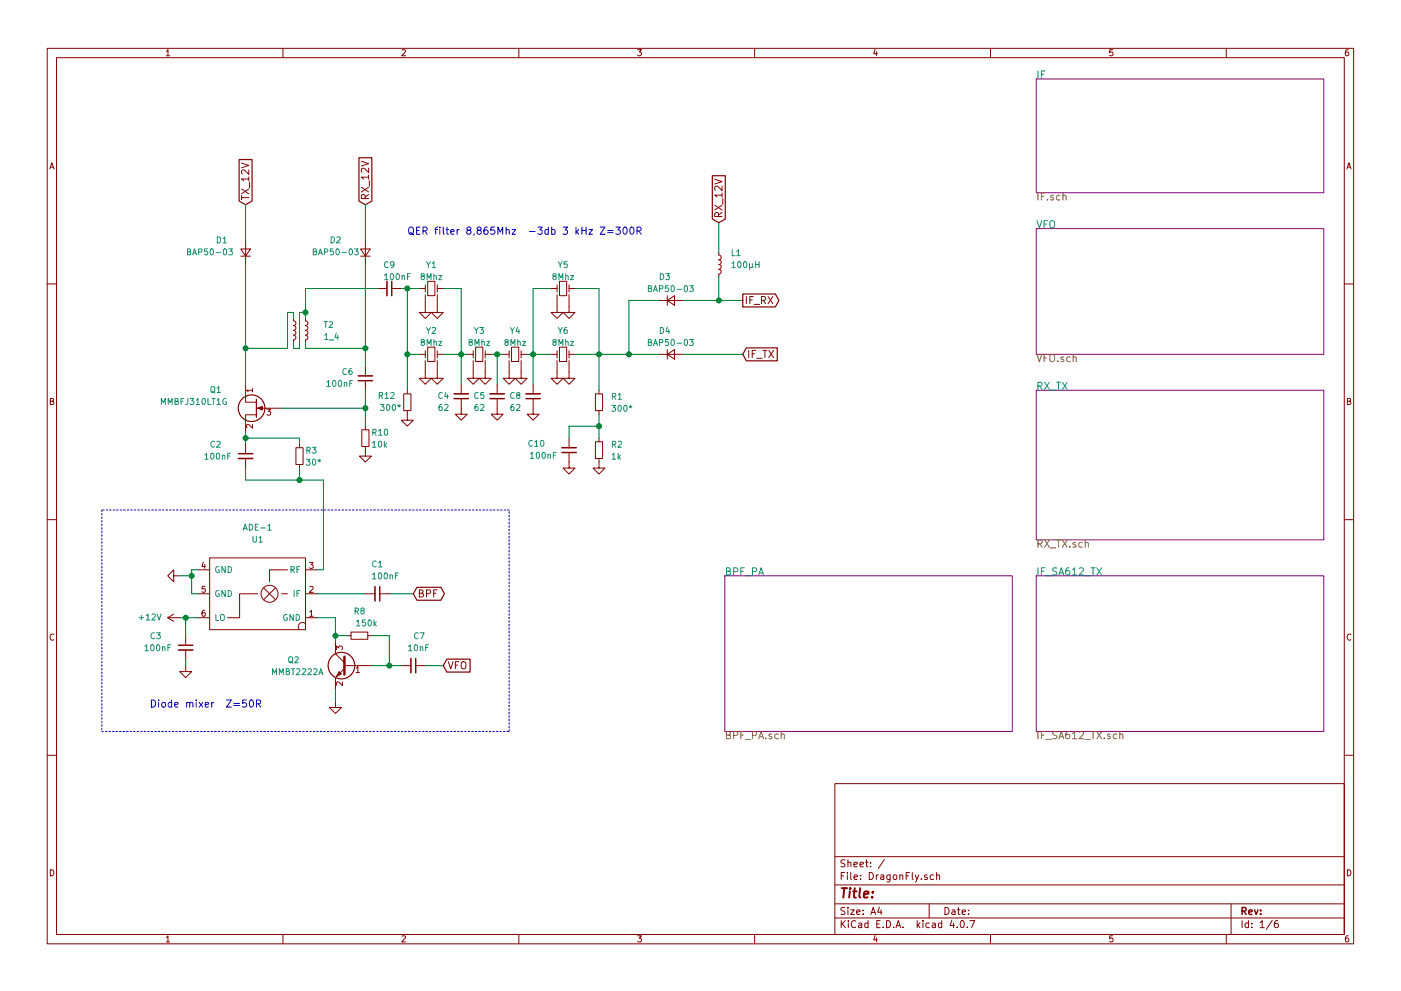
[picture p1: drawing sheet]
EESchema Schematic File Version 2
LIBS:DragonFly-rescue
LIBS:bee-rescue
LIBS:power
LIBS:device
LIBS:transistors
LIBS:conn
LIBS:linear
LIBS:regul
LIBS:74xx
LIBS:cmos4000
LIBS:adc-dac
LIBS:memory
LIBS:xilinx
LIBS:microcontrollers
LIBS:dsp
LIBS:microchip
LIBS:analog_switches
LIBS:motorola
LIBS:texas
LIBS:intel
LIBS:audio
LIBS:interface
LIBS:digital-audio
LIBS:philips
LIBS:display
LIBS:cypress
LIBS:siliconi
LIBS:opto
LIBS:atmel
LIBS:contrib
LIBS:valves
LIBS:ftdi
LIBS:DragonFly
LIBS:DragonFly-cache
EELAYER 25 0
EELAYER END
$Descr A4 11693 8268
encoding utf-8
Sheet 1 6
Title ""
Date ""
Rev ""
Comp ""
Comment1 ""
Comment2 ""
Comment3 ""
Comment4 ""
$EndDescr
$Comp
L R_Small R8
U 1 1
P 3000 5300
F 0 "R8" V 3200 5250 50  0000 L CNN
F 1 "150k" V 3100 5150 50  0000 L CNN
F 2 "DragonFly:R_1206_0603" H 3000 5300 50  0001 C CNN
F 3 "" H 3000 5300 50  0000 C CNN
	1    3000 5300
	0    -1   -1   0   
$EndComp
$Comp
L C_Small C7
U 1 1
P 3450 5550
F 0 "C7" V 3200 5550 50  0000 L CNN
F 1 "10nF" V 3300 5500 50  0000 L CNN
F 2 "Capacitors_SMD:C_0603_HandSoldering" H 3450 5550 50  0001 C CNN
F 3 "" H 3450 5550 50  0000 C CNN
	1    3450 5550
	0    1    1    0   
$EndComp
$Comp
L GND #PWR4
U 1 1
P 2800 5850
F 0 "#PWR4" H 2800 5600 50  0001 C CNN
F 1 "GND" H 2800 5700 50  0001 C CNN
F 2 "" H 2800 5850 50  0000 C CNN
F 3 "" H 2800 5850 50  0000 C CNN
	1    2800 5850
	1    0    0    -1  
$EndComp
$Comp
L C_Small C4
U 1 1
P 3850 3300
F 0 "C4" H 3950 3300 50  0000 L CNN
F 1 "62" H 3950 3400 50  0000 L CNN
F 2 "Capacitors_SMD:C_0805" H 3850 3300 50  0001 C CNN
F 3 "" H 3850 3300 50  0000 C CNN
	1    3850 3300
	-1   0    0    1   
$EndComp
$Comp
L GND #PWR11
U 1 1
P 3850 3400
F 0 "#PWR11" H 3850 3150 50  0001 C CNN
F 1 "GND" H 3850 3250 50  0001 C CNN
F 2 "" H 3850 3400 50  0000 C CNN
F 3 "" H 3850 3400 50  0000 C CNN
	1    3850 3400
	1    0    0    -1  
$EndComp
$Comp
L GND #PWR14
U 1 1
P 4150 3400
F 0 "#PWR14" H 4150 3150 50  0001 C CNN
F 1 "GND" H 4150 3250 50  0001 C CNN
F 2 "" H 4150 3400 50  0000 C CNN
F 3 "" H 4150 3400 50  0000 C CNN
	1    4150 3400
	1    0    0    -1  
$EndComp
$Comp
L GND #PWR17
U 1 1
P 4450 3400
F 0 "#PWR17" H 4450 3150 50  0001 C CNN
F 1 "GND" H 4450 3250 50  0001 C CNN
F 2 "" H 4450 3400 50  0000 C CNN
F 3 "" H 4450 3400 50  0000 C CNN
	1    4450 3400
	1    0    0    -1  
$EndComp
Text Notes 3400 1950 0    60   ~ 0
QER filter 8,865Mhz  -3db 3 kHz Z=300R\n
$Comp
L Crystal_Filter Y2
U 1 1
P 3600 2950
F 0 "Y2" H 3600 3150 50  0000 C CNN
F 1 "8Mhz" H 3600 3050 50  0000 C CNN
F 2 "DragonFly:Crystal_HC49-U_Vertical" H 3600 2950 50  0001 C CNN
F 3 "" H 3600 2950 50  0000 C CNN
	1    3600 2950
	1    0    0    -1  
$EndComp
$Comp
L GND #PWR10
U 1 1
P 3650 3100
F 0 "#PWR10" H 3650 2850 50  0001 C CNN
F 1 "GND" H 3650 2950 50  0001 C CNN
F 2 "" H 3650 3100 50  0000 C CNN
F 3 "" H 3650 3100 50  0000 C CNN
	1    3650 3100
	1    0    0    -1  
$EndComp
$Comp
L GND #PWR8
U 1 1
P 3550 3100
F 0 "#PWR8" H 3550 2850 50  0001 C CNN
F 1 "GND" H 3550 2950 50  0001 C CNN
F 2 "" H 3550 3100 50  0000 C CNN
F 3 "" H 3550 3100 50  0000 C CNN
	1    3550 3100
	1    0    0    -1  
$EndComp
$Comp
L Crystal_Filter Y1
U 1 1
P 3600 2400
F 0 "Y1" H 3600 2600 50  0000 C CNN
F 1 "8Mhz" H 3600 2500 50  0000 C CNN
F 2 "DragonFly:Crystal_HC49-U_Vertical" H 3600 2400 50  0001 C CNN
F 3 "" H 3600 2400 50  0000 C CNN
	1    3600 2400
	1    0    0    -1  
$EndComp
$Comp
L GND #PWR9
U 1 1
P 3650 2550
F 0 "#PWR9" H 3650 2300 50  0001 C CNN
F 1 "GND" H 3650 2400 50  0001 C CNN
F 2 "" H 3650 2550 50  0000 C CNN
F 3 "" H 3650 2550 50  0000 C CNN
	1    3650 2550
	1    0    0    -1  
$EndComp
$Comp
L GND #PWR7
U 1 1
P 3550 2550
F 0 "#PWR7" H 3550 2300 50  0001 C CNN
F 1 "GND" H 3550 2400 50  0001 C CNN
F 2 "" H 3550 2550 50  0000 C CNN
F 3 "" H 3550 2550 50  0000 C CNN
	1    3550 2550
	1    0    0    -1  
$EndComp
$Comp
L GND #PWR12
U 1 1
P 3950 3100
F 0 "#PWR12" H 3950 2850 50  0001 C CNN
F 1 "GND" H 3950 2950 50  0001 C CNN
F 2 "" H 3950 3100 50  0000 C CNN
F 3 "" H 3950 3100 50  0000 C CNN
	1    3950 3100
	1    0    0    -1  
$EndComp
$Comp
L GND #PWR13
U 1 1
P 4050 3100
F 0 "#PWR13" H 4050 2850 50  0001 C CNN
F 1 "GND" H 4050 2950 50  0001 C CNN
F 2 "" H 4050 3100 50  0000 C CNN
F 3 "" H 4050 3100 50  0000 C CNN
	1    4050 3100
	1    0    0    -1  
$EndComp
$Comp
L Crystal_Filter Y5
U 1 1
P 4700 2400
F 0 "Y5" H 4700 2600 50  0000 C CNN
F 1 "8Mhz" H 4700 2500 50  0000 C CNN
F 2 "DragonFly:Crystal_HC49-U_Vertical" H 4700 2400 50  0001 C CNN
F 3 "" H 4700 2400 50  0000 C CNN
	1    4700 2400
	1    0    0    -1  
$EndComp
$Comp
L Crystal_Filter Y6
U 1 1
P 4700 2950
F 0 "Y6" H 4700 3150 50  0000 C CNN
F 1 "8Mhz" H 4700 3050 50  0000 C CNN
F 2 "DragonFly:Crystal_HC49-U_Vertical" H 4700 2950 50  0001 C CNN
F 3 "" H 4700 2950 50  0000 C CNN
	1    4700 2950
	1    0    0    -1  
$EndComp
$Comp
L GND #PWR21
U 1 1
P 4750 3100
F 0 "#PWR21" H 4750 2850 50  0001 C CNN
F 1 "GND" H 4750 2950 50  0001 C CNN
F 2 "" H 4750 3100 50  0000 C CNN
F 3 "" H 4750 3100 50  0000 C CNN
	1    4750 3100
	1    0    0    -1  
$EndComp
$Comp
L GND #PWR19
U 1 1
P 4650 3100
F 0 "#PWR19" H 4650 2850 50  0001 C CNN
F 1 "GND" H 4650 2950 50  0001 C CNN
F 2 "" H 4650 3100 50  0000 C CNN
F 3 "" H 4650 3100 50  0000 C CNN
	1    4650 3100
	1    0    0    -1  
$EndComp
$Comp
L GND #PWR18
U 1 1
P 4650 2550
F 0 "#PWR18" H 4650 2300 50  0001 C CNN
F 1 "GND" H 4650 2400 50  0001 C CNN
F 2 "" H 4650 2550 50  0000 C CNN
F 3 "" H 4650 2550 50  0000 C CNN
	1    4650 2550
	1    0    0    -1  
$EndComp
$Comp
L GND #PWR20
U 1 1
P 4750 2550
F 0 "#PWR20" H 4750 2300 50  0001 C CNN
F 1 "GND" H 4750 2400 50  0001 C CNN
F 2 "" H 4750 2550 50  0000 C CNN
F 3 "" H 4750 2550 50  0000 C CNN
	1    4750 2550
	1    0    0    -1  
$EndComp
$Comp
L D_Small D1
U 1 1
P 2050 2100
F 0 "D1" V 2150 2250 50  0000 L CNN
F 1 "BAP50-03" V 2050 2200 50  0000 L CNN
F 2 "Diodes_SMD:D_SOD-323_HandSoldering" V 2050 2100 50  0001 C CNN
F 3 "" V 2050 2100 50  0000 C CNN
	1    2050 2100
	0    -1   -1   0   
$EndComp
$Comp
L D_Small D2
U 1 1
P 3050 2100
F 0 "D2" V 3150 2300 50  0000 L CNN
F 1 "BAP50-03" V 3050 2150 50  0000 L CNN
F 2 "Diodes_SMD:D_SOD-323_HandSoldering" V 3050 2100 50  0001 C CNN
F 3 "" V 3050 2100 50  0000 C CNN
	1    3050 2100
	0    -1   -1   0   
$EndComp
$Comp
L C_Small C6
U 1 1
P 3050 3150
F 0 "C6" H 3150 3100 50  0000 L CNN
F 1 "100nF" H 3150 3200 50  0000 L CNN
F 2 "Capacitors_SMD:C_0603_HandSoldering" H 3050 3150 50  0001 C CNN
F 3 "" H 3050 3150 50  0000 C CNN
	1    3050 3150
	-1   0    0    1   
$EndComp
$Comp
L R_Small R10
U 1 1
P 3050 3650
F 0 "R10" H 3100 3700 50  0000 L CNN
F 1 "10k" H 3100 3600 50  0000 L CNN
F 2 "Resistors_SMD:R_0603_HandSoldering" H 3050 3650 50  0001 C CNN
F 3 "" H 3050 3650 50  0000 C CNN
	1    3050 3650
	1    0    0    -1  
$EndComp
$Comp
L GND #PWR5
U 1 1
P 3050 3750
F 0 "#PWR5" H 3050 3500 50  0001 C CNN
F 1 "GND" H 3050 3600 50  0001 C CNN
F 2 "" H 3050 3750 50  0000 C CNN
F 3 "" H 3050 3750 50  0000 C CNN
	1    3050 3750
	1    0    0    -1  
$EndComp
$Comp
L 1_4 T2
U 1 1
P 2550 2750
F 0 "T2" H 2700 2800 50  0000 L CNN
F 1 "1_4" H 2700 2700 50  0000 L CNN
F 2 "DragonFly:TF14" H 2450 2750 50  0001 C CNN
F 3 "" H 2450 2750 50  0000 C CNN
	1    2550 2750
	1    0    0    -1  
$EndComp
$Comp
L C_Small C9
U 1 1
P 3250 2400
F 0 "C9" V 3050 2350 50  0000 L CNN
F 1 "100nF" V 3150 2350 50  0000 L CNN
F 2 "Capacitors_SMD:C_0603_HandSoldering" H 3250 2400 50  0001 C CNN
F 3 "" H 3250 2400 50  0000 C CNN
	1    3250 2400
	0    1    1    0   
$EndComp
Text GLabel 2050 1700 1    61   Input ~ 0
TX_12V
Text GLabel 3050 1700 1    61   Input ~ 0
RX_12V
$Comp
L R_Small R12
U 1 1
P 3400 3350
F 0 "R12" H 3500 3300 50  0000 L CNN
F 1 "300*" H 3450 3400 50  0000 L CNN
F 2 "DragonFly:R_1206_0603" H 3400 3350 50  0001 C CNN
F 3 "" H 3400 3350 50  0000 C CNN
	1    3400 3350
	-1   0    0    1   
$EndComp
$Comp
L GND #PWR6
U 1 1
P 3400 3450
F 0 "#PWR6" H 3400 3200 50  0001 C CNN
F 1 "GND" H 3400 3300 50  0001 C CNN
F 2 "" H 3400 3450 50  0000 C CNN
F 3 "" H 3400 3450 50  0000 C CNN
	1    3400 3450
	1    0    0    -1  
$EndComp
$Comp
L R_Small R1
U 1 1
P 5000 3350
F 0 "R1" H 5100 3400 50  0000 L CNN
F 1 "300*" H 5100 3300 50  0000 L CNN
F 2 "DragonFly:R_1206_0603" H 5000 3350 50  0001 C CNN
F 3 "" H 5000 3350 50  0000 C CNN
	1    5000 3350
	1    0    0    -1  
$EndComp
$Comp
L Q_NJFET_SDG Q1
U 1 1
P 2150 3400
F 0 "Q1" H 2450 3250 50  0000 L CNN
F 1 "MMBFJ310LT1G" H 2400 3350 50  0000 L CNN
F 2 "TO_SOT_Packages_SMD:SOT-23" H -4600 -850 50  0001 C CNN
F 3 "" H -4800 -950 50  0001 C CNN
	1    2150 3400
	-1   0    0    1   
$EndComp
$Comp
L R_Small R3
U 1 1
P 2500 3800
F 0 "R3" H 2550 3850 50  0000 L CNN
F 1 "30*" H 2550 3750 50  0000 L CNN
F 2 "DragonFly:R_1206_0603" H 2500 3800 50  0001 C CNN
F 3 "" H 2500 3800 50  0000 C CNN
	1    2500 3800
	1    0    0    -1  
$EndComp
$Comp
L C_Small C2
U 1 1
P 2050 3800
F 0 "C2" H 1750 3900 50  0000 L CNN
F 1 "100nF" H 1700 3800 50  0000 L CNN
F 2 "Capacitors_SMD:C_0603_HandSoldering" H 2050 3800 50  0001 C CNN
F 3 "" H 2050 3800 50  0000 C CNN
	1    2050 3800
	1    0    0    -1  
$EndComp
Wire Wire Line
	3700 2950 3900 2950
Wire Wire Line
	3850 2400 3850 3200
Connection ~ 3850 2950
Wire Wire Line
	4100 2950 4200 2950
Wire Wire Line
	4400 2950 4600 2950
Wire Wire Line
	4450 2400 4450 3200
Connection ~ 4450 2950
Wire Wire Line
	4150 3200 4150 2950
Connection ~ 4150 2950
Wire Wire Line
	2050 2200 2050 3200
Wire Wire Line
	3050 2200 3050 3050
Wire Wire Line
	3050 3250 3050 3550
Wire Wire Line
	2450 2850 2450 2900
Wire Wire Line
	2450 2900 2500 2900
Wire Wire Line
	2500 2900 2500 2600
Wire Wire Line
	2500 2600 2550 2600
Wire Wire Line
	2550 2400 2550 2650
Wire Wire Line
	2550 2850 2550 2900
Wire Wire Line
	2550 2900 3050 2900
Connection ~ 3050 2900
Wire Wire Line
	2450 2650 2450 2600
Wire Wire Line
	2450 2600 2400 2600
Wire Wire Line
	2400 2600 2400 2900
Wire Wire Line
	2400 2900 2050 2900
Connection ~ 2050 2900
Connection ~ 2550 2600
Wire Wire Line
	3400 2950 3500 2950
Wire Wire Line
	3050 1700 3050 2000
Wire Wire Line
	2050 1700 2050 2000
Wire Wire Line
	2350 3400 3050 3400
Connection ~ 3050 3400
Wire Wire Line
	4800 2950 5500 2950
Wire Wire Line
	4450 2400 4600 2400
Wire Wire Line
	4800 2400 5000 2400
Wire Wire Line
	3700 2400 3850 2400
Wire Wire Line
	3350 2400 3500 2400
Wire Wire Line
	2550 2400 3150 2400
Wire Wire Line
	3400 2400 3400 3250
Connection ~ 3400 2400
Connection ~ 3400 2950
$Sheet
S 8650 1900 2400 1050
U 58D2221C
F0 "VFO" 60
F1 "VFO.sch" 60
$EndSheet
$Sheet
S 8650 650  2400 950 
U 58D22B21
F0 "IF" 60
F1 "IF.sch" 60
$EndSheet
Text GLabel 3700 5550 2    60   Input ~ 0
VFO
$Sheet
S 8650 3250 2400 1250
U 58DEE22F
F0 "RX_TX" 60
F1 "RX_TX.sch" 60
$EndSheet
Wire Wire Line
	5000 2400 5000 3250
Connection ~ 5000 2950
$Comp
L R_Small R2
U 1 1
P 5000 3750
F 0 "R2" H 5100 3800 50  0000 L CNN
F 1 "1k" H 5100 3700 50  0000 L CNN
F 2 "Resistors_SMD:R_0603_HandSoldering" H 5000 3750 50  0001 C CNN
F 3 "" H 5000 3750 50  0000 C CNN
	1    5000 3750
	1    0    0    -1  
$EndComp
$Comp
L C_Small C10
U 1 1
P 4750 3750
F 0 "C10" H 4950 3700 50  0000 L CNN
F 1 "100nF" H 4850 3800 50  0000 L CNN
F 2 "Capacitors_SMD:C_0603_HandSoldering" H 4750 3750 50  0001 C CNN
F 3 "" H 4750 3750 50  0000 C CNN
	1    4750 3750
	-1   0    0    1   
$EndComp
Wire Wire Line
	5000 3450 5000 3650
Wire Wire Line
	4750 3650 4750 3550
Wire Wire Line
	4750 3550 5000 3550
Connection ~ 5000 3550
$Comp
L GND #PWR22
U 1 1
P 4750 3850
F 0 "#PWR22" H 4750 3600 50  0001 C CNN
F 1 "GND" H 4750 3700 50  0001 C CNN
F 2 "" H 4750 3850 50  0000 C CNN
F 3 "" H 4750 3850 50  0000 C CNN
	1    4750 3850
	1    0    0    -1  
$EndComp
$Comp
L GND #PWR23
U 1 1
P 5000 3850
F 0 "#PWR23" H 5000 3600 50  0001 C CNN
F 1 "GND" H 5000 3700 50  0001 C CNN
F 2 "" H 5000 3850 50  0000 C CNN
F 3 "" H 5000 3850 50  0000 C CNN
	1    5000 3850
	1    0    0    -1  
$EndComp
$Comp
L C_Small C5
U 1 1
P 4150 3300
F 0 "C5" H 4250 3300 50  0000 L CNN
F 1 "62" H 4250 3400 50  0000 L CNN
F 2 "Capacitors_SMD:C_0805" H 4150 3300 50  0001 C CNN
F 3 "" H 4150 3300 50  0000 C CNN
	1    4150 3300
	-1   0    0    1   
$EndComp
$Comp
L C_Small C8
U 1 1
P 4450 3300
F 0 "C8" H 4550 3300 50  0000 L CNN
F 1 "62" H 4550 3400 50  0000 L CNN
F 2 "Capacitors_SMD:C_0805" H 4450 3300 50  0001 C CNN
F 3 "" H 4450 3300 50  0000 C CNN
	1    4450 3300
	-1   0    0    1   
$EndComp
$Comp
L Crystal_Filter Y3
U 1 1
P 4000 2950
F 0 "Y3" H 4000 3150 50  0000 C CNN
F 1 "8Mhz" H 4000 3050 50  0000 C CNN
F 2 "DragonFly:Crystal_HC49-U_Vertical" H 4000 2950 50  0001 C CNN
F 3 "" H 4000 2950 50  0000 C CNN
	1    4000 2950
	1    0    0    -1  
$EndComp
$Comp
L Crystal_Filter Y4
U 1 1
P 4300 2950
F 0 "Y4" H 4300 3150 50  0000 C CNN
F 1 "8Mhz" H 4300 3050 50  0000 C CNN
F 2 "DragonFly:Crystal_HC49-U_Vertical" H 4300 2950 50  0001 C CNN
F 3 "" H 4300 2950 50  0000 C CNN
	1    4300 2950
	1    0    0    -1  
$EndComp
$Comp
L D_Small D3
U 1 1
P 5600 2500
F 0 "D3" H 5500 2700 50  0000 L CNN
F 1 "BAP50-03" H 5400 2600 50  0000 L CNN
F 2 "Diodes_SMD:D_SOD-323_HandSoldering" V 5600 2500 50  0001 C CNN
F 3 "" V 5600 2500 50  0000 C CNN
	1    5600 2500
	1    0    0    -1  
$EndComp
Wire Wire Line
	5500 2500 5250 2500
Wire Wire Line
	5250 2500 5250 2950
Connection ~ 5250 2950
$Comp
L L_Small L1
U 1 1
P 6000 2200
F 0 "L1" H 6100 2300 50  0000 L CNN
F 1 "100µH" H 6100 2200 50  0000 L CNN
F 2 "Resistors_THT:R_Axial_DIN0309_L9.0mm_D3.2mm_P2.54mm_Vertical" H 6000 2200 50  0001 C CNN
F 3 "" H 6000 2200 50  0000 C CNN
	1    6000 2200
	1    0    0    -1  
$EndComp
Wire Wire Line
	5700 2500 6200 2500
Wire Wire Line
	6000 2500 6000 2300
Text GLabel 6000 1850 1    61   Input ~ 0
RX_12V
Wire Wire Line
	6000 1850 6000 2100
Text GLabel 6200 2500 2    60   Output ~ 0
IF_RX
Connection ~ 6000 2500
Text GLabel 6200 2950 2    60   Input ~ 0
IF_TX
$Sheet
S 8650 4800 2400 1300
U 58E1A2D2
F0 "IF_SA612_TX" 60
F1 "IF_SA612_TX.sch" 60
$EndSheet
Text Notes 1250 5900 0    60   ~ 0
Diode mixer  Z=50R\n
$Comp
L ADE-1 U1
U 1 1
P 2150 4850
F 0 "U1" H 2150 4500 50  0000 C CNN
F 1 "ADE-1" H 2150 4400 50  0000 C CNN
F 2 "DragonFly:ADE-1H" H 2050 4850 60  0001 C CNN
F 3 "" H 2050 4850 60  0000 C CNN
	1    2150 4850
	-1   0    0    1   
$EndComp
Wire Wire Line
	2050 3600 2050 3700
Connection ~ 2050 3650
Wire Wire Line
	3250 4950 3450 4950
Wire Wire Line
	3050 4950 2650 4950
$Comp
L +12V #PWR2
U 1 1
P 1500 5150
F 0 "#PWR2" H 1500 5000 50  0001 C CNN
F 1 "+12V" V 1500 5400 50  0000 C CNN
F 2 "" H 1500 5150 50  0001 C CNN
F 3 "" H 1500 5150 50  0001 C CNN
	1    1500 5150
	0    -1   -1   0   
$EndComp
Wire Wire Line
	2650 4750 2700 4750
Wire Wire Line
	2700 4750 2700 4000
Wire Wire Line
	2050 3650 2500 3650
Wire Wire Line
	2500 3650 2500 3700
Wire Wire Line
	2050 3900 2050 4000
Wire Wire Line
	2050 4000 2700 4000
Wire Wire Line
	2500 3900 2500 4000
Connection ~ 2500 4000
Wire Wire Line
	1500 5150 1650 5150
$Comp
L GND #PWR1
U 1 1
P 1500 4800
F 0 "#PWR1" H 1500 4550 50  0001 C CNN
F 1 "GND" H 1500 4650 50  0001 C CNN
F 2 "" H 1500 4800 50  0000 C CNN
F 3 "" H 1500 4800 50  0000 C CNN
	1    1500 4800
	0    1    1    0   
$EndComp
Wire Wire Line
	1500 4800 1600 4800
Wire Wire Line
	1600 4750 1600 4950
Wire Wire Line
	1600 4750 1650 4750
Wire Wire Line
	1600 4950 1650 4950
Connection ~ 1600 4800
$Comp
L Q_NPN_BEC Q2
U 1 1
P 2900 5550
F 0 "Q2" H 3300 5600 50  0000 L CNN
F 1 "MMBT2222A" H 3100 5500 50  0000 L CNN
F 2 "TO_SOT_Packages_SMD:SOT-23" H 3100 5650 50  0001 C CNN
F 3 "" H 2900 5550 50  0001 C CNN
	1    2900 5550
	-1   0    0    -1  
$EndComp
Wire Wire Line
	2650 5150 2800 5150
Wire Wire Line
	2800 5150 2800 5350
Wire Wire Line
	2900 5300 2800 5300
Connection ~ 2800 5300
Wire Wire Line
	3100 5300 3250 5300
Wire Wire Line
	3250 5300 3250 5550
Wire Wire Line
	3100 5550 3350 5550
Connection ~ 3250 5550
$Comp
L C_Small C3
U 1 1
P 1550 5400
F 0 "C3" H 1250 5500 50  0000 L CNN
F 1 "100nF" H 1200 5400 50  0000 L CNN
F 2 "Capacitors_SMD:C_0603_HandSoldering" H 1550 5400 50  0001 C CNN
F 3 "" H 1550 5400 50  0000 C CNN
	1    1550 5400
	1    0    0    -1  
$EndComp
Wire Wire Line
	1550 5300 1550 5150
Connection ~ 1550 5150
$Comp
L GND #PWR3
U 1 1
P 1550 5550
F 0 "#PWR3" H 1550 5300 50  0001 C CNN
F 1 "GND" H 1550 5400 50  0001 C CNN
F 2 "" H 1550 5550 50  0000 C CNN
F 3 "" H 1550 5550 50  0000 C CNN
	1    1550 5550
	1    0    0    -1  
$EndComp
Wire Wire Line
	1550 5550 1550 5500
Wire Wire Line
	2800 5850 2800 5750
Wire Wire Line
	3550 5550 3700 5550
Text GLabel 3450 4950 2    60   BiDi ~ 0
BPF
$Comp
L GND #PWR15
U 1 1
P 4250 3100
F 0 "#PWR15" H 4250 2850 50  0001 C CNN
F 1 "GND" H 4250 2950 50  0001 C CNN
F 2 "" H 4250 3100 50  0000 C CNN
F 3 "" H 4250 3100 50  0000 C CNN
	1    4250 3100
	1    0    0    -1  
$EndComp
$Comp
L GND #PWR16
U 1 1
P 4350 3100
F 0 "#PWR16" H 4350 2850 50  0001 C CNN
F 1 "GND" H 4350 2950 50  0001 C CNN
F 2 "" H 4350 3100 50  0000 C CNN
F 3 "" H 4350 3100 50  0000 C CNN
	1    4350 3100
	1    0    0    -1  
$EndComp
$Comp
L D_Small D4
U 1 1
P 5600 2950
F 0 "D4" H 5500 3150 50  0000 L CNN
F 1 "BAP50-03" H 5400 3050 50  0000 L CNN
F 2 "Diodes_SMD:D_SOD-323_HandSoldering" V 5600 2950 50  0001 C CNN
F 3 "" V 5600 2950 50  0000 C CNN
	1    5600 2950
	1    0    0    -1  
$EndComp
Wire Wire Line
	5700 2950 6200 2950
Wire Notes Line
	850  4250 850  6100
Wire Notes Line
	850  6100 4250 6100
Wire Notes Line
	4250 6100 4250 4250
Wire Notes Line
	4250 4250 850  4250
$Sheet
S 6050 4800 2400 1300
U 60FCF4FE
F0 "BPF_PA" 60
F1 "BPF_PA.sch" 60
$EndSheet
$Comp
L C_Small C1
U 1 1
P 3150 4950
F 0 "C1" V 2900 4900 50  0000 L CNN
F 1 "100nF" V 3000 4900 50  0000 L CNN
F 2 "Capacitors_SMD:C_0603_HandSoldering" H 3150 4950 50  0001 C CNN
F 3 "" H 3150 4950 50  0000 C CNN
	1    3150 4950
	0    1    1    0   
$EndComp
$EndSCHEMATC
